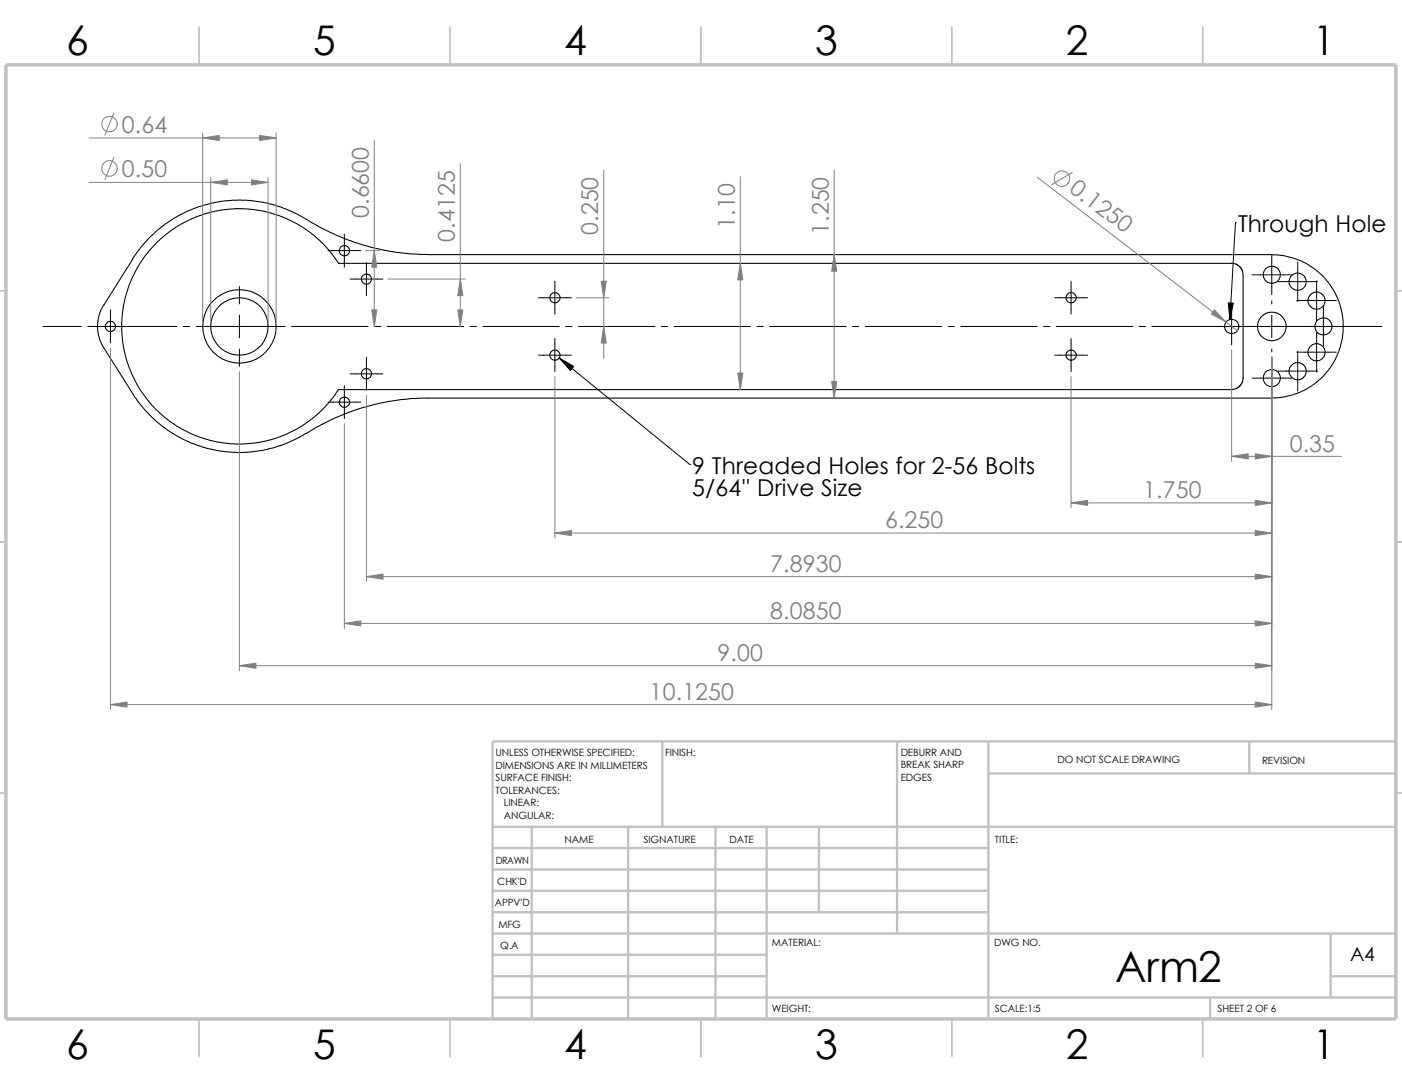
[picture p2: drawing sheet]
<svg xmlns="http://www.w3.org/2000/svg" width="279mm" height="216mm" viewBox="0 0 279 216" stroke-linecap="round" stroke-linejoin="round" font-family="sans-serif">
<g fill="none" stroke="#c0c0c0" stroke-width=".34">
<path d="M39.7 5.4v7.5M89.7 5.4v7.5M139.7 5.4v7.5M189.7 5.4v7.5M239.7 5.4v7.5M-.1 57.9h1.3M278.2 57.9h1.2M-.1 107.9h1.3M278.2 107.9h1.2M-.1 157.9h1.3M278.2 157.9h1.2M39.7 202.9v7.5"/>
<path d="M89.7 202.9v7.5M139.7 202.9v7.5M189.7 202.9v7.5M239.7 202.9v7.5"/>
</g>
<g fill="none" stroke="#c0c0c0" stroke-width=".47">
<path d="M132 147.7v17M178.8 147.7v38.2M197 154.1h81.2M197 147.7v55.2M249 147.7v6.4M278.2 147.7h-180v55.2M98.2 168.9h98.8M98.2 173.2h98.8M98.2 177.4h98.8M98.2 164.7h180M106 164.7v38.2M125.2 164.7v38.2"/>
<path d="M142.6 164.7v38.2M152.8 164.7v38.2M163.2 164.7v17M98.2 194.4h54.6M98.2 185.9h180M98.2 190.2h54.6M98.2 181.7h98.8M98.2 198.7h180M241.2 198.7v4.2M265.2 194.4h13M265.2 185.9v12.8"/>
</g>
<path d="M1.2 12.9h277v190h-277z" fill="none" stroke="#c0c0c0" stroke-width=".68" stroke-linecap="butt"/>
<g fill="none" stroke="#000" stroke-width=".21">
<path d="M26.5 51.6l-5.9 9.2-.7 1.6-.4 1.7v1.8l.4 1.9 .8 1.5M61.1 43.7a45.8 45.8 0 0 0 24.3 7l169.1 .1 1.4 .1 1.8 .5 2.1 .8 2.3 1.4 1.7 1.6 1.5 1.9 1.2 2.1 1 3.4 .2 2.4-.2 2.4-.8 2.7-1 2.2-1.9 2.5-1.7 1.6-2.3 1.4-2.1 .8-1.8 .5-1.4 .1-169.1 .1a45.7 45.7 0 0 0-24.3 7M61.1 43.7l-2.7-1.5a25.2 25.2 0 0 0-32 9.4M245.4 52.4l.9 .2 .8 .6 .5 .6 .1 .9v20.6l-.1 .9-.5 .6-.6 .5-.7 .3h-178.3l-2.6 3.3-2.8 2.5a23.4 23.4 0 0 1-33.3-4.6 23.4 23.4 0 0 1 5.7-33.2 23.4 23.4 0 0 1 33 6.9h177.9M20.7 69.3l5.9 9.4 1.4 1.9 3 3.2 3.2 2.4a25.1 25.1 0 0 0 26.8 .1"/>
<circle cx="68.6" cy="49.9" r="1.04"/>
<circle cx="73" cy="55.6" r="1.01"/>
<circle cx="110.6" cy="59.3" r="1.02"/>
<circle cx="213.5" cy="59.3" r="1.02"/>
<circle cx="253.4" cy="54.7" r="1.71"/>
<circle cx="258.6" cy="56.1" r="1.72"/>
<circle cx="262.4" cy="59.9" r="1.72"/>
<circle cx="22" cy="65" r="1.01"/>
<circle cx="47.7" cy="65" r="7.3"/>
<circle cx="47.7" cy="65" r="5.7"/>
<circle cx="73" cy="74.5" r="1.03"/>
<circle cx="110.6" cy="70.7" r="1.02"/>
<circle cx="213.5" cy="70.7" r="1.02"/>
<circle cx="245.4" cy="65" r="1.45"/>
<circle cx="253.4" cy="75.3" r="1.71"/>
<circle cx="253.5" cy="65" r="2.85"/>
<circle cx="258.6" cy="73.9" r="1.72"/>
<circle cx="262.4" cy="70.2" r="1.72"/>
<circle cx="263.7" cy="65" r="1.71"/>
<circle cx="68.6" cy="80.1" r="1.04"/>
</g>
<g fill="none" stroke="#000" stroke-width=".2">
<path d="M47.7 57.1v3.4M65.4 49.9h6.5M68.6 46.7v6.5M69.8 55.6h6.5M73 52.3v6.6M107.3 59.3h6.6M110.6 56v6.6M210.2 59.3h6.5M213.4 56v6.6M246.2 44.4h.1M246.2 44.4l-1.1 19.2M249.5 54.7h7.9"/>
<path d="M253.4 50.8v7.9M253.4 59.9v.6M254.6 56.1h8M258.4 59.9h7.9M258.6 52.2v7.9M262.4 55.9v7.9M8.6 65h7.6M17.5 65h17.8M22 61.7v6.6M36.5 65h1.3M39.1 65h17.8M47.7 62.8v4.5"/>
<path d="M47.7 69.5v3.5M58.1 65h15.3M68.6 76.8v6.6M69.8 74.5h6.5M73 71.2v6.5M74.6 65h1.3M77.2 65h15.2M93.7 65h1.3M96.2 65h15.3M107.3 70.7h6.6M110.6 67.4v6.6M111.4 71.3l26.1 21.2"/>
<path d="M112.7 65h1.3M115.3 65h15.2M131.8 65h1.3M134.3 65h15.3M150.8 65h1.3M153.4 65h15.2M169.9 65h1.3M172.4 65h15.3M188.9 65h1.3M191.5 65h15.2M208 65h1.3M210.2 70.7h6.5"/>
<path d="M210.5 65h15.3M213.4 67.4v6.6M227 65h1.3M229.6 65h45.8M245.4 61.3v7.4M249.5 75.3h7.9M253.4 62.8v4.5M253.4 69.5v.6M253.4 71.3v7.9M254.6 73.9h8M258.4 70.1h7.9M258.6 70v7.9"/>
<path d="M262.4 66.2v7.9M263.7 61v8M65.4 80.1h6.5M137.5 92.5h.1"/>
</g>
<g fill="none" stroke="#808080" stroke-width=".2">
<path d="M17.7 27.5h37.3M17.7 36.3h35.7M22.7 22.5l-1.8 4.4M22.7 31.3l-1.8 4.5M40.4 26.5v37.5M42 35.3v28.7M53.4 35.3v28.7M55 26.5v37.5M74.6 27.9v37.1M91.7 32.6v32.4M120.3 33.9v37.5M147.5 35.2v42.4"/>
<path d="M166.2 33.9v45.4M206.7 35.3l39.9 30.6M213.7 34.3l-4.1 2.5M72.9 49.9h2.7M77.3 55.6h15.5M114.9 59.3h6.4M22 69.3v72M47.7 74v59.6M73 78.7v37.1M110.6 75v32.1M213.4 75v26.2M245.4 69.7v22.2"/>
<path d="M253.4 71.1v70.2M68.6 84.4v40.8M245.4 90.9h21.9M73 114.9h180.4M110.6 106.2h142.8M213.4 100.2h40M47.7 132.6h205.7M68.6 124.2h184.8M22 140.3h231.4"/>
<circle cx="21.8" cy="24.7" r="1.56"/>
<circle cx="21.8" cy="33.5" r="1.55"/>
<circle cx="211.6" cy="35.6" r="1.55"/>
</g>
<g fill="#808080" stroke="#808080" stroke-width=".2">
<path d="M40.4 27.5l3.3-.5v1z"/>
<path d="M51.7 27l3.3 .5-3.3 .5z"/>
<path d="M42 36.3l3.3-.5v1z"/>
<path d="M50.1 35.8l3.3 .5-3.3 .5z"/>
<path d="M242 61.7l2.3 2.4-2.9-1.6z"/>
<path d="M91.7 55.6l.5 3.3h-1z"/>
<path d="M91.2 61.7h1l-.5 3.3z"/>
<path d="M74.6 49.9l.5 3.3h-1z"/>
<path d="M74.1 61.7h1l-.5 3.3z"/>
<path d="M119.8 56h1l-.5 3.3z"/>
<path d="M120.3 65l.5 3.3h-1z"/>
<path d="M147.5 52.5l.5 3.3h-1z"/>
<path d="M147 74.3h1l-.5 3.3z"/>
<path d="M165.7 76h1.1l-.6 3.3z"/>
<path d="M166.2 50.7l.6 3.3h-1.1z"/>
<path d="M245.4 90.9l3.4-.5v1z"/>
<path d="M250.1 90.4l3.3 .5-3.3 .5z"/>
<path d="M250.1 99.7l3.3 .5-3.3 .5z"/>
<path d="M213.4 100.2l3.3-.5v1z"/>
<path d="M250.1 105.7l3.3 .5-3.3 .5z"/>
<path d="M110.6 106.2l3.3-.5v1z"/>
<path d="M250.1 114.3l3.3 .6-3.3 .5z"/>
<path d="M73 114.9l3.3-.6v1.1z"/>
<path d="M250.1 123.7l3.3 .5-3.3 .5z"/>
<path d="M68.6 124.2l3.3-.5v1z"/>
<path d="M47.7 132.6l3.3-.5v1z"/>
<path d="M250.1 132.1l3.3 .5-3.3 .5z"/>
<path d="M250.1 139.8l3.3 .5-3.3 .5z"/>
<path d="M22 140.3l3.3-.5v1z"/>
</g>
<path d="M111.4 71.3l2.9 1.7-.6 .8zM244.8 60.3l1 .1-.7 3.2z" fill="#000" stroke="#000" stroke-width=".2"/>
<text font-size="8.5" x="222.2" y="195.7">Arm2</text>
<g font-size="8.1">
<text x="13.2" y="10.9">6</text>
<text x="62.4" y="10.9">5</text>
<text x="112.4" y="10.9">4</text>
<text x="162.4" y="10.9">3</text>
<text x="212.4" y="10.9">2</text>
<text x="261.7" y="10.9">1</text>
<text x="13.2" y="210.9">6</text>
<text x="62.4" y="210.9">5</text>
<text x="112.4" y="210.9">4</text>
<text x="162.4" y="210.9">3</text>
<text x="212.4" y="210.9">2</text>
<text x="261.7" y="210.9">1</text>
</g>
<g font-size="4.6" fill="#808080">
<text x="24.3" y="26.5">0.64</text>
<text x="24.3" y="35.3">0.50</text>
<text x="212.9" y="38" transform="rotate(37 212.9 38)">0.1250</text>
<text x="73.5" y="43.5" transform="rotate(-90 73.5 43.5)">0.6600</text>
<text x="119.2" y="46.8" transform="rotate(-90 119.2 46.8)">0.250</text>
<text x="146.4" y="45.5" transform="rotate(-90 146.4 45.5)">1.10</text>
<text x="165.1" y="46.8" transform="rotate(-90 165.1 46.8)">1.250</text>
<text x="90.6" y="48.1" transform="rotate(-90 90.6 48.1)">0.4125</text>
<text x="257" y="90">0.35</text>
<text x="227.8" y="99.2">1.750</text>
<text x="176.4" y="105.2">6.250</text>
<text x="153.5" y="113.9">7.8930</text>
<text x="153.5" y="123.2">8.0850</text>
<text x="143" y="131.7">9.00</text>
<text x="129.5" y="139.4">10.1250</text>
</g>
<g font-size="4.6">
<text x="246.7" y="46.2">Through Hole</text>
<text x="138" y="94.3">9 Threaded Holes for 2-56 Bolts</text>
<text x="138" y="98.8">5/64'' Drive Size</text>
</g>
<text font-size="3.9" x="269.1" y="191.5">A4</text>
<g font-size="2">
<text x="98.8" y="150.6">UNLESS OTHERWISE SPECIFIED:</text>
<text x="98.8" y="153.1">DIMENSIONS ARE IN MILLIMETERS</text>
<text x="98.8" y="155.6">SURFACE FINISH:</text>
<text x="132.5" y="150.6">FINISH:</text>
<text x="179.5" y="150.5">DEBURR AND</text>
<text x="179.5" y="153">BREAK SHARP</text>
<text x="179.5" y="155.5">EDGES</text>
<text x="210.8" y="151.9">DO NOT SCALE DRAWING</text>
<text x="251.5" y="152.1">REVISION</text>
<text x="98.8" y="158.1">TOLERANCES:</text>
<text x="100.4" y="160.6">LINEAR:</text>
<text x="100.4" y="163.1">ANGULAR:</text>
<text x="112.5" y="168">NAME</text>
<text x="128.2" y="167.9">SIGNATURE</text>
<text x="145.4" y="167.9">DATE</text>
<text x="198.3" y="167.9">TITLE:</text>
<text x="98.8" y="172.1">DRAWN</text>
<text x="99.1" y="176.3">CHK'D</text>
<text x="98.6" y="180.4">APPV'D</text>
<text x="99.3" y="184.8">MFG</text>
<text x="99.7" y="189">Q.A</text>
<text x="153.8" y="188.5">MATERIAL:</text>
<text x="198.1" y="188.5">DWG NO.</text>
<text x="153.8" y="201.5">WEIGHT:</text>
<text x="198.2" y="201.6">SCALE:1:5</text>
<text x="242.7" y="201.6">SHEET 2 OF 6</text>
</g>
</svg>
